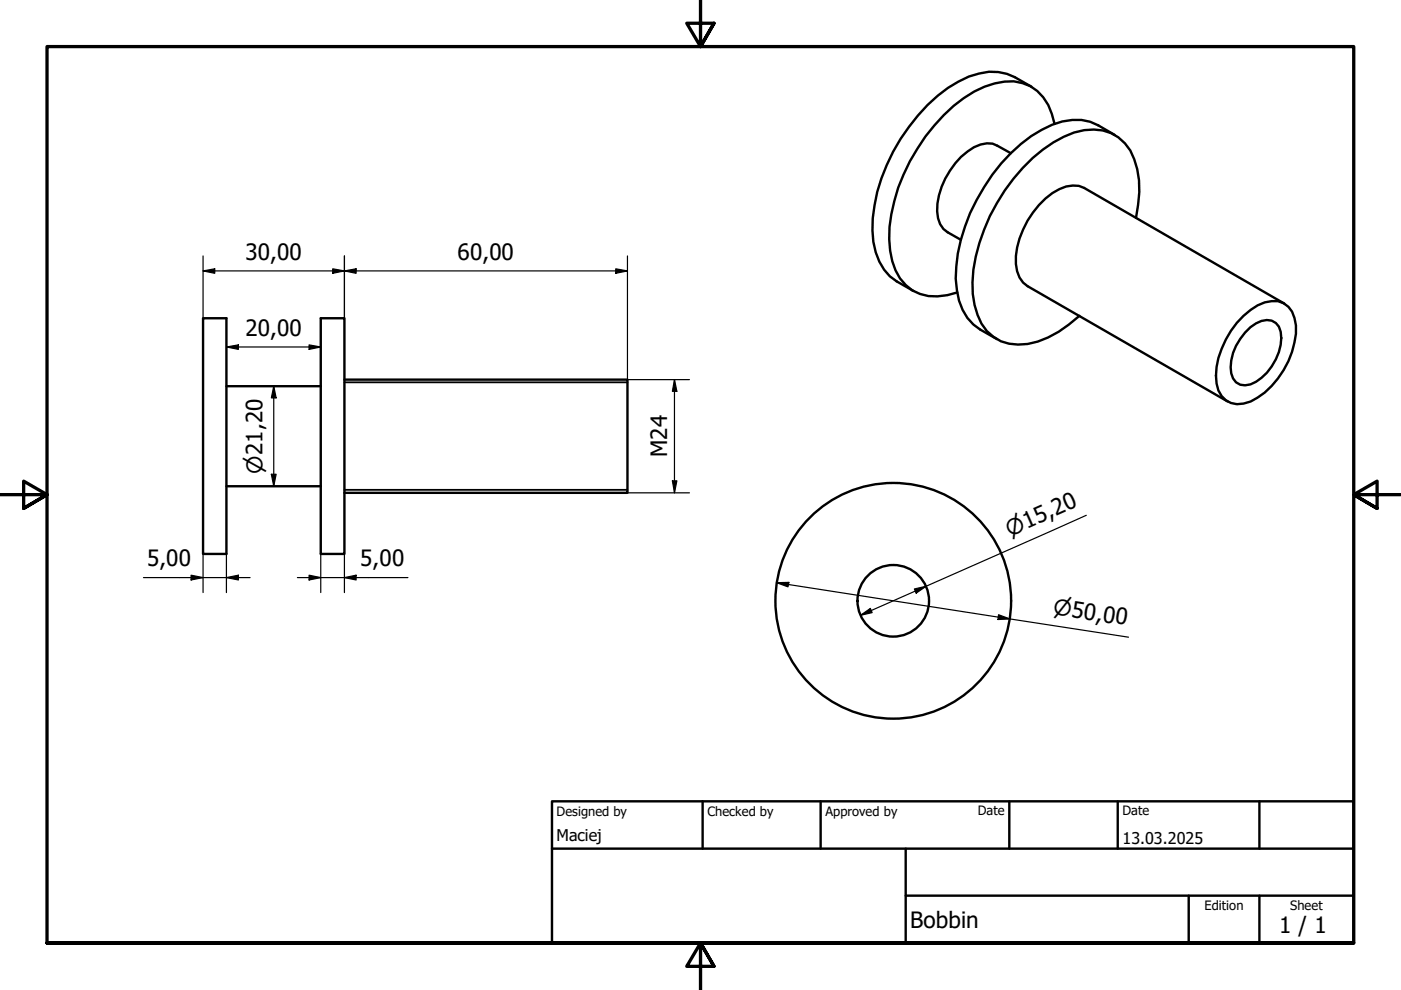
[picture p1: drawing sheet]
<svg xmlns="http://www.w3.org/2000/svg" width="297mm" height="210mm" viewBox="0 0 297 210" stroke-linecap="round" stroke-linejoin="round" font-family="sans-serif">
<!-- layer: Visible (ISO) -->
<g fill="none" stroke="#000" stroke-width=".51">
<path d="M218.7 18.4l-3.6-2a10.3 10.3 0 0 0-7.5-.8 23.5 23.5 0 0 0-10.9 6.7 40.2 40.2 0 0 0-11.7 24 16.6 16.6 0 0 0 2.5 10.9l1.2 1.4 1.4 1.1 3.6 2M214.3 32.5l-2.8-1.6a5 5 0 0 0-5 .3 16.6 16.6 0 0 0-7.8 13.6 5 5 0 0 0 2.2 4.4l2.8 1.6M223.6 26.3a11.2 11.2 0 0 0-5.2-8 9.9 9.9 0 0 0-7.5-.6 26 26 0 0 0-12.8 8.9 40 40 0 0 0-9.5 21.5 18 18 0 0 0 2.2 10.9 9.2 9.2 0 0 0 10.1 3.6l2-.6M236.3 28.6l-3.4-2a10.7 10.7 0 0 0-9.8-.1 31.8 31.8 0 0 0-14.4 13.2 37.4 37.4 0 0 0-6.1 19.4 13.7 13.7 0 0 0 3.8 9.7l1.4 1.1 3.6 2M240.9 46.2a22.5 22.5 0 0 0-.4-12.4 9.1 9.1 0 0 0-10.6-6.2 22 22 0 0 0-11 5.9 39.6 39.6 0 0 0-12.7 26.4 15.8 15.8 0 0 0 3 10.3 9.9 9.9 0 0 0 10.8 2.2 24.4 24.4 0 0 0 8.9-5.4M43.1 67.5h4.9v49.9h-4.9zM68 67.5h5v49.9h-5zM263.7 67a9.4 9.4 0 0 1 7.3-3.1 4.6 4.6 0 0 1 3.4 3.5 11.9 11.9 0 0 1-.5 7.2 18.4 18.4 0 0 1-8.7 10.5 5 5 0 0 1-6.2-1.1 8.3 8.3 0 0 1-1.1-6.2 19.7 19.7 0 0 1 5.8-10.8zM264 70.5a6.2 6.2 0 0 1 5.6-2.5 3.4 3.4 0 0 1 2.1 3.7 11.4 11.4 0 0 1-6.6 9.8 2.92 2.92 0 0 1-4.1-2.3 10.6 10.6 0 0 1 3-8.7zM272.3 64.4l-42.4-24.6a5.8 5.8 0 0 0-5.3 .3 18.2 18.2 0 0 0-9.2 15.9 5.7 5.7 0 0 0 2.5 4.7l42.4 24.4M48 81.9h20M73 80.5h60v24h-60"/>
<path d="M48 103.1h20"/>
<circle cx="189.4" cy="127.4" r="25"/>
<circle cx="189.4" cy="127.4" r="7.6"/>
</g>
<!-- layer: Visible Narrow (ISO) -->
<path d="M73 81.1h60M73 103.9h60" fill="none" stroke="#000" stroke-width=".38"/>
<!-- layer: Border (ISO) -->
<path d="M148.5 -.1v10l-2.9-5h5.8l-2.9 5 2.9-5M0 104.9h10l-5-2.9v5.8l5-2.9-5 2.9M297 104.9h-10l5-2.9v5.8l-5-2.9 5 2.9M10 199.9v-190h277v190h-277h277M151.4 204.9l-2.9-5 2.9 5h-5.8l2.9-5v10" fill="none" stroke="#000" stroke-width=".7"/>
<!-- layer: Title (ISO) -->
<path d="M117 169.9h170v30h-170zM117 179.9h170M149 169.9v10M174 169.9v10M192 179.9v20M214 169.9v10M237 169.9v10M267 169.9v10M192 189.9h95M252 189.9v10M267 189.9v10" fill="none" stroke="#000" stroke-width=".51"/>
<!-- layer: Dimension (ISO) -->
<g fill="none" stroke="#000" stroke-width=".25">
<path d="M43.1 57.4l2.4-.4v.9zM43.1 54.3v13.2M43.1 57.4h89.9M70.5 57l2.5 .4-2.5 .5zM73 57.4l2.5-.4v.9zM73 54.3v13.2M130.6 57l2.4 .4-2.4 .5zM133 54.3v26.2h13.2M48 73.6l2.5-.5v1zM48 73.6h20M65.5 73.1l2.5 .5-2.5 .5zM58 81.9l.5 2.5h-1z"/>
<path d="M58 81.9v21.2M143 80.5l.5 2.5h-.9zM143 80.5v24M43.1 117.4v8.2M48 117.4v8.2M57.5 100.6h1l-.5 2.5zM68 117.4v8.2M73 117.4v8.2M133 104.5h13.2M142.6 102h.9l-.5 2.5zM230.3 109.3l-47.9 21.2M30.4 122.5h22.6"/>
<path d="M40.5 122l2.6 .5-2.6 .5zM48 122.5l2.5-.5v1zM63.1 122.5h23.4M65.5 122l2.5 .5-2.5 .5zM73 122.5l2.5-.5v1zM164.7 123.5h2.6l-.2 .9zM164.7 123.5l74.6 11.6M182.4 130.5l2.1-1.5 .4 .9zM193.9 124.9l2.4-.6-2.1 1.5zM211.7 130.3l2.4 .9-2.5 .2z"/>
</g>
<g fill="#000">
<path d="M43.1 57.4l2.4-.4v.9zM70.5 57l2.5 .4-2.5 .5zM73 57.4l2.5-.4v.9zM130.6 57l2.4 .4-2.4 .5zM48 73.6l2.5-.5v1zM65.5 73.1l2.5 .5-2.5 .5zM58 81.9l.5 2.5h-1zM143 80.5l.5 2.5h-.9zM57.5 100.6h1l-.5 2.5zM142.6 102h.9l-.5 2.5zM40.5 122l2.6 .5-2.6 .5zM48 122.5l2.5-.5v1z"/>
<path d="M65.5 122l2.5 .5-2.5 .5zM73 122.5l2.5-.5v1zM164.7 123.5h2.6l-.2 .9zM182.4 130.5l2.1-1.5 .4 .9zM193.9 124.9l2.4-.6-2.1 1.5zM211.7 130.3l2.4 .9-2.5 .2z"/>
</g>
<g font-size="4.8">
<text x="52.1" y="55.1">30,00</text>
<text x="97" y="55.1">60,00</text>
<text x="52.1" y="71.2">20,00</text>
<text x="141.5" y="96.9" transform="rotate(-90 141.5 96.9)">M24</text>
<text x="31.2" y="120.1">5,00</text>
<text x="76.4" y="120.1">5,00</text>
<text x="193" y="196.7">Bobbin</text>
<text x="271.2" y="197.8">1 / 1</text>
</g>
<g font-size="4.6">
<text x="55.6" y="100.4" transform="rotate(-90 55.6 100.4)">⌀21,20</text>
<text x="214.1" y="113.8" transform="rotate(-24 214.1 113.8)">⌀15,20</text>
<text x="223.1" y="130.2" transform="rotate(9 223.1 130.2)">⌀50,00</text>
</g>
<g font-size="3.4">
<text x="118" y="178.2">Maciej</text>
<text x="238" y="178.9">13.03.2025</text>
</g>
<g font-size="2.7">
<text x="118" y="173">Designed by</text>
<text x="150" y="173">Checked by</text>
<text x="175" y="173">Approved by</text>
<text x="207.3" y="172.9">Date</text>
<text x="238" y="172.9">Date</text>
<text x="255.4" y="193">Edition</text>
<text x="273.6" y="193">Sheet</text>
</g>
</svg>
